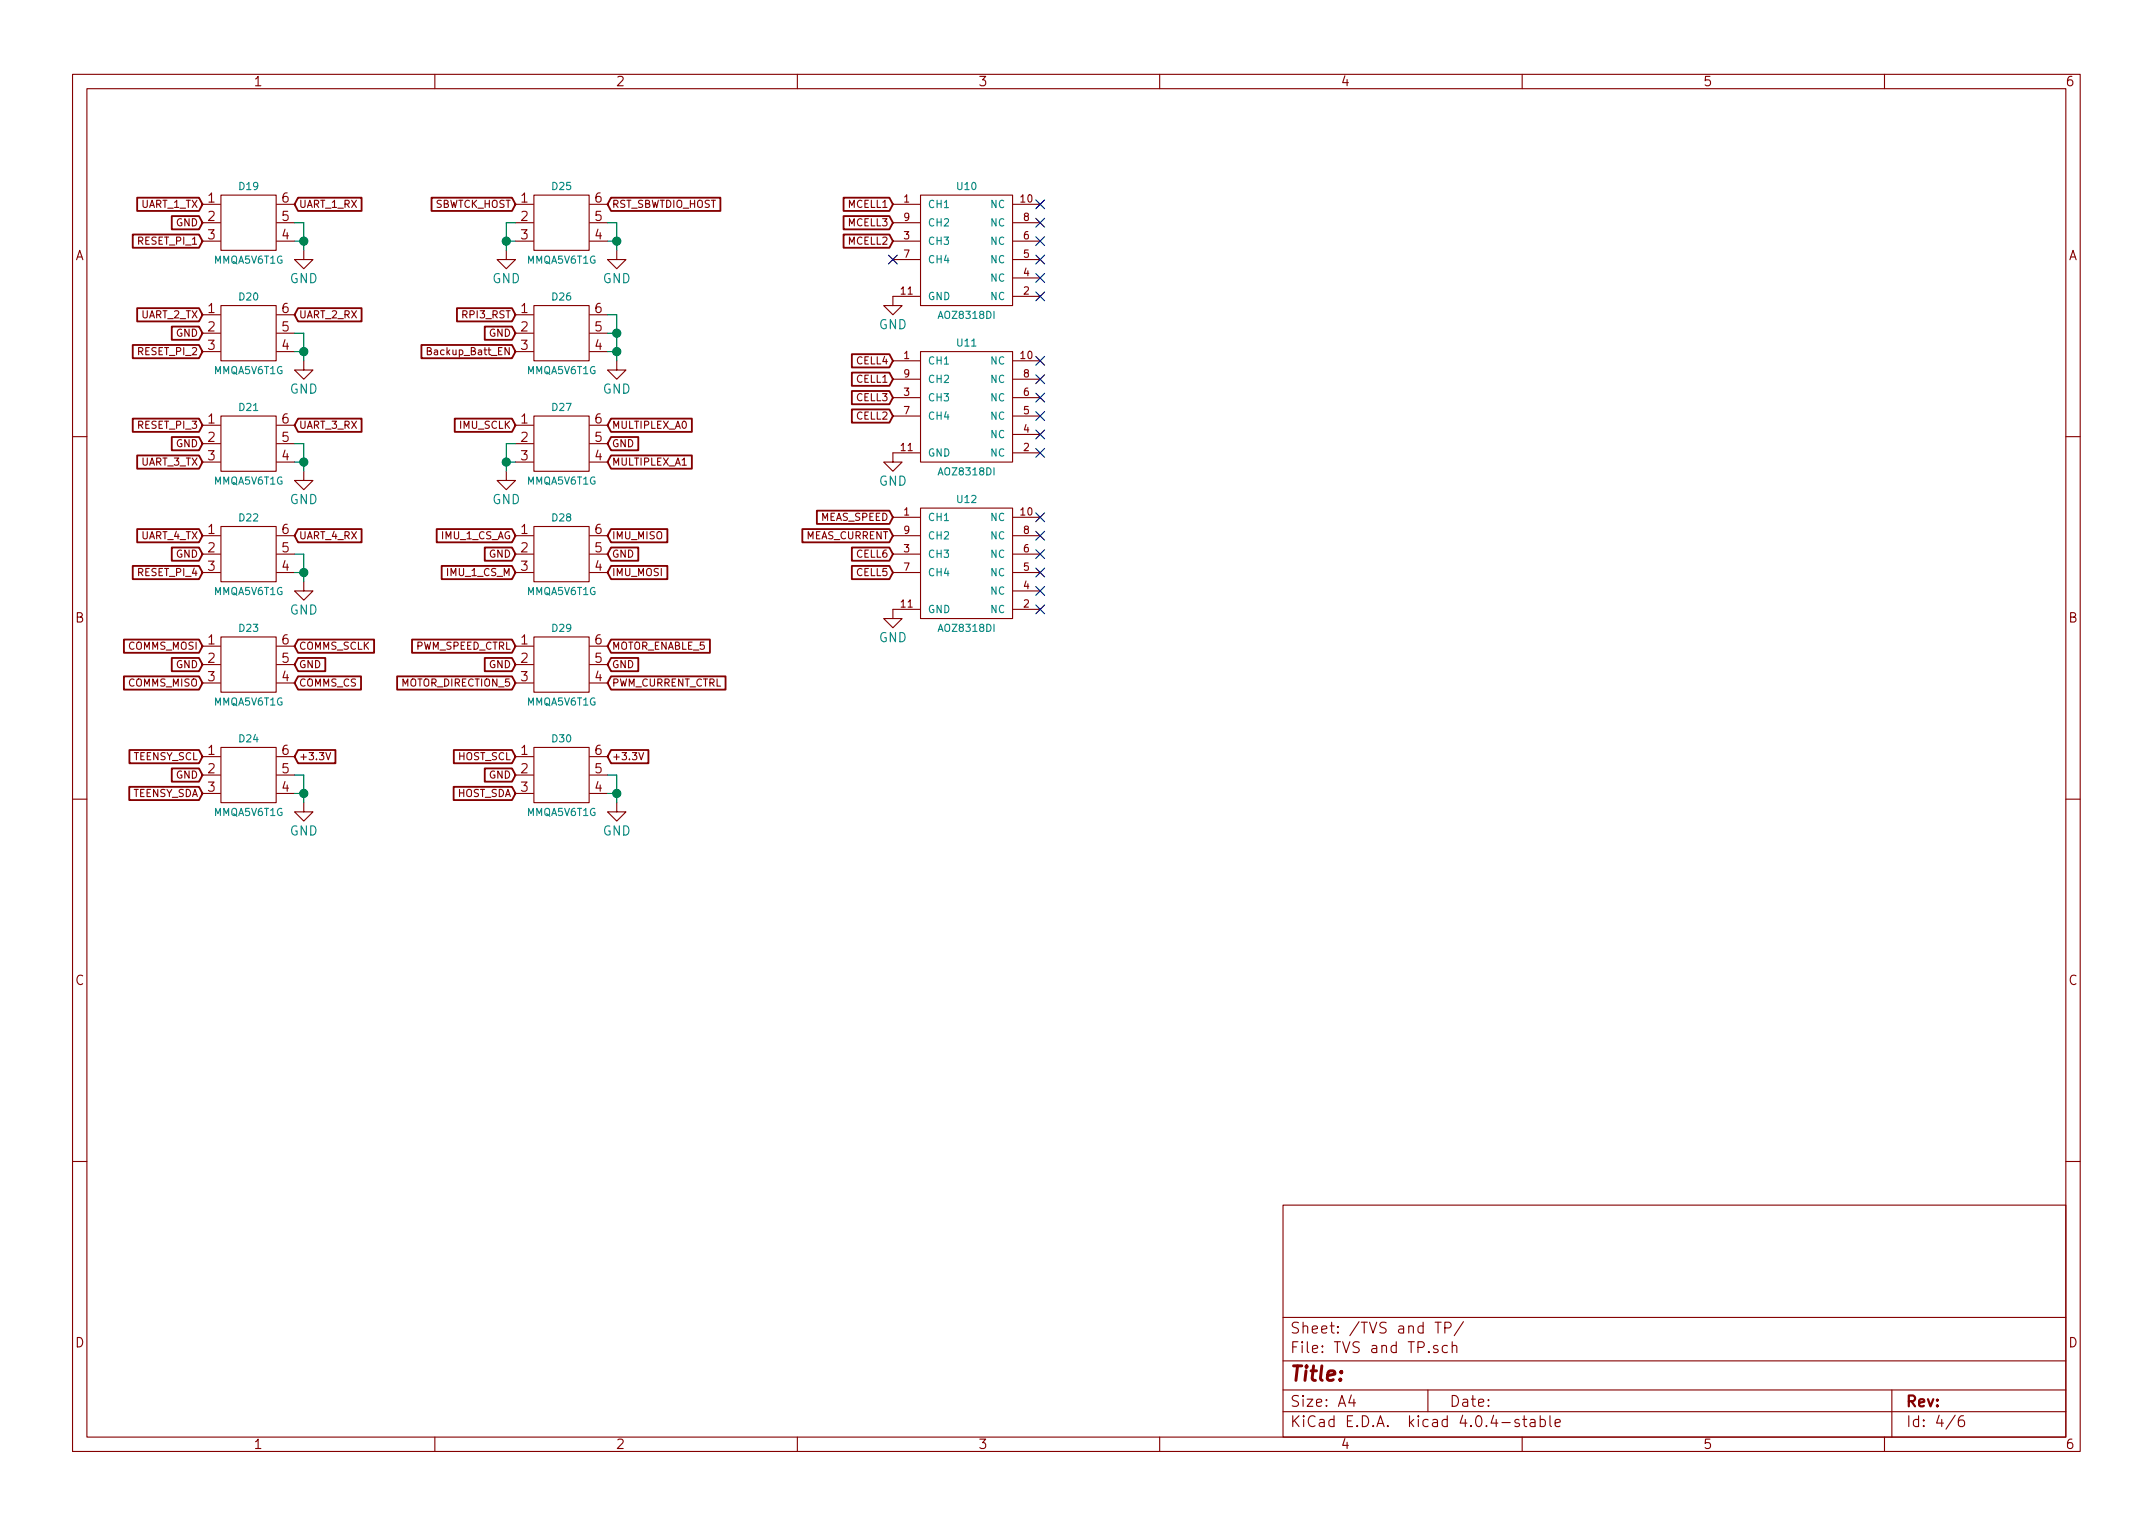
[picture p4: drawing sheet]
EESchema Schematic File Version 2
LIBS:mainBoardV2-rescue
LIBS:power
LIBS:device
LIBS:transistors
LIBS:conn
LIBS:linear
LIBS:regul
LIBS:74xx
LIBS:cmos4000
LIBS:adc-dac
LIBS:memory
LIBS:xilinx
LIBS:microcontrollers
LIBS:dsp
LIBS:microchip
LIBS:analog_switches
LIBS:motorola
LIBS:texas
LIBS:intel
LIBS:audio
LIBS:interface
LIBS:digital-audio
LIBS:philips
LIBS:display
LIBS:cypress
LIBS:siliconi
LIBS:opto
LIBS:atmel
LIBS:contrib
LIBS:valves
LIBS:msp430fr4994
LIBS:asemb-24mhz-xy-t
LIBS:pct2075d,118
LIBS:ms560702ba03-50
LIBS:lsm9ds1
LIBS:adg704brmz
LIBS:lt3481
LIBS:az2117h
LIBS:lt8609
LIBS:ltc2992
LIBS:TVS_Small
LIBS:tvsSmall
LIBS:mmqa5v6t1g
LIBS:led_x2_3pin
LIBS:bme280
LIBS:aoz8318di
LIBS:switch_dpdt
LIBS:SWITCH_3PDT
LIBS:teensy3_6-OuterHeadersOnly
LIBS:mounting_hole_eighth_inch
LIBS:mainBoardV2-cache
EELAYER 25 0
EELAYER END
$Descr A4 11693 8268
encoding utf-8
Sheet 4 6
Title ""
Date ""
Rev ""
Comp ""
Comment1 ""
Comment2 ""
Comment3 ""
Comment4 ""
$EndDescr
$Comp
L MMQA5V6T1G D19
U 1 1
P 1350 1200
F 0 "D19" H 1350 1400 39  0000 C CNN
F 1 "MMQA5V6T1G" H 1350 1000 39  0000 C CNN
F 2 "Dans_Parts:SC-74" H 1350 1200 39  0001 C CNN
F 3 "" H 1350 1200 39  0001 C CNN
	1    1350 1200
	1    0    0    -1  
$EndComp
Text GLabel 1100 1100 0    39   Input ~ 0
UART_1_TX
Text GLabel 1600 1100 2    39   Input ~ 0
UART_1_RX
Text GLabel 1100 1300 0    39   Input ~ 0
RESET_PI_1
$Comp
L GND #PWR061
U 1 1
P 1650 1350
F 0 "#PWR061" H 1650 1100 50  0001 C CNN
F 1 "GND" H 1650 1200 50  0000 C CNN
F 2 "" H 1650 1350 50  0000 C CNN
F 3 "" H 1650 1350 50  0000 C CNN
	1    1650 1350
	1    0    0    -1  
$EndComp
Wire Wire Line
	1650 1200 1650 1350
Wire Wire Line
	1650 1200 1600 1200
Wire Wire Line
	1600 1300 1650 1300
Connection ~ 1650 1300
Text GLabel 1100 1200 0    39   Input ~ 0
GND
$Comp
L MMQA5V6T1G D20
U 1 1
P 1350 1800
F 0 "D20" H 1350 2000 39  0000 C CNN
F 1 "MMQA5V6T1G" H 1350 1600 39  0000 C CNN
F 2 "Dans_Parts:SC-74" H 1350 1800 39  0001 C CNN
F 3 "" H 1350 1800 39  0001 C CNN
	1    1350 1800
	1    0    0    -1  
$EndComp
Text GLabel 1100 1700 0    39   Input ~ 0
UART_2_TX
Text GLabel 1600 1700 2    39   Input ~ 0
UART_2_RX
Text GLabel 1100 1900 0    39   Input ~ 0
RESET_PI_2
$Comp
L GND #PWR062
U 1 1
P 1650 1950
F 0 "#PWR062" H 1650 1700 50  0001 C CNN
F 1 "GND" H 1650 1800 50  0000 C CNN
F 2 "" H 1650 1950 50  0000 C CNN
F 3 "" H 1650 1950 50  0000 C CNN
	1    1650 1950
	1    0    0    -1  
$EndComp
Wire Wire Line
	1650 1800 1650 1950
Wire Wire Line
	1650 1800 1600 1800
Wire Wire Line
	1600 1900 1650 1900
Connection ~ 1650 1900
Text GLabel 1100 1800 0    39   Input ~ 0
GND
$Comp
L MMQA5V6T1G D21
U 1 1
P 1350 2400
F 0 "D21" H 1350 2600 39  0000 C CNN
F 1 "MMQA5V6T1G" H 1350 2200 39  0000 C CNN
F 2 "Dans_Parts:SC-74" H 1350 2400 39  0001 C CNN
F 3 "" H 1350 2400 39  0001 C CNN
	1    1350 2400
	1    0    0    -1  
$EndComp
Text GLabel 1100 2500 0    39   Input ~ 0
UART_3_TX
Text GLabel 1600 2300 2    39   Input ~ 0
UART_3_RX
Text GLabel 1100 2300 0    39   Input ~ 0
RESET_PI_3
$Comp
L GND #PWR063
U 1 1
P 1650 2550
F 0 "#PWR063" H 1650 2300 50  0001 C CNN
F 1 "GND" H 1650 2400 50  0000 C CNN
F 2 "" H 1650 2550 50  0000 C CNN
F 3 "" H 1650 2550 50  0000 C CNN
	1    1650 2550
	1    0    0    -1  
$EndComp
Wire Wire Line
	1650 2400 1650 2550
Wire Wire Line
	1650 2400 1600 2400
Wire Wire Line
	1600 2500 1650 2500
Connection ~ 1650 2500
Text GLabel 1100 2400 0    39   Input ~ 0
GND
$Comp
L MMQA5V6T1G D22
U 1 1
P 1350 3000
F 0 "D22" H 1350 3200 39  0000 C CNN
F 1 "MMQA5V6T1G" H 1350 2800 39  0000 C CNN
F 2 "Dans_Parts:SC-74" H 1350 3000 39  0001 C CNN
F 3 "" H 1350 3000 39  0001 C CNN
	1    1350 3000
	1    0    0    -1  
$EndComp
Text GLabel 1100 2900 0    39   Input ~ 0
UART_4_TX
Text GLabel 1600 2900 2    39   Input ~ 0
UART_4_RX
Text GLabel 1100 3100 0    39   Input ~ 0
RESET_PI_4
$Comp
L GND #PWR064
U 1 1
P 1650 3150
F 0 "#PWR064" H 1650 2900 50  0001 C CNN
F 1 "GND" H 1650 3000 50  0000 C CNN
F 2 "" H 1650 3150 50  0000 C CNN
F 3 "" H 1650 3150 50  0000 C CNN
	1    1650 3150
	1    0    0    -1  
$EndComp
Wire Wire Line
	1650 3000 1650 3150
Wire Wire Line
	1650 3000 1600 3000
Wire Wire Line
	1600 3100 1650 3100
Connection ~ 1650 3100
Text GLabel 1100 3000 0    39   Input ~ 0
GND
$Comp
L MMQA5V6T1G D23
U 1 1
P 1350 3600
F 0 "D23" H 1350 3800 39  0000 C CNN
F 1 "MMQA5V6T1G" H 1350 3400 39  0000 C CNN
F 2 "Dans_Parts:SC-74" H 1350 3600 39  0001 C CNN
F 3 "" H 1350 3600 39  0001 C CNN
	1    1350 3600
	1    0    0    -1  
$EndComp
Text GLabel 1100 3500 0    39   Input ~ 0
COMMS_MOSI
Text GLabel 1600 3500 2    39   Input ~ 0
COMMS_SCLK
Text GLabel 1100 3700 0    39   Input ~ 0
COMMS_MISO
Text GLabel 1100 3600 0    39   Input ~ 0
GND
Text GLabel 1600 3700 2    39   Input ~ 0
COMMS_CS
Text GLabel 1600 3600 2    39   Input ~ 0
GND
$Comp
L MMQA5V6T1G D24
U 1 1
P 1350 4200
F 0 "D24" H 1350 4400 39  0000 C CNN
F 1 "MMQA5V6T1G" H 1350 4000 39  0000 C CNN
F 2 "Dans_Parts:SC-74" H 1350 4200 39  0001 C CNN
F 3 "" H 1350 4200 39  0001 C CNN
	1    1350 4200
	1    0    0    -1  
$EndComp
Text GLabel 1100 4300 0    39   Input ~ 0
TEENSY_SDA
Text GLabel 1100 4200 0    39   Input ~ 0
GND
$Comp
L GND #PWR065
U 1 1
P 1650 4350
F 0 "#PWR065" H 1650 4100 50  0001 C CNN
F 1 "GND" H 1650 4200 50  0000 C CNN
F 2 "" H 1650 4350 50  0000 C CNN
F 3 "" H 1650 4350 50  0000 C CNN
	1    1650 4350
	1    0    0    -1  
$EndComp
Wire Wire Line
	1650 4200 1650 4350
Wire Wire Line
	1650 4300 1600 4300
Wire Wire Line
	1600 4200 1650 4200
Connection ~ 1650 4300
Text GLabel 1100 4100 0    39   Input ~ 0
TEENSY_SCL
$Comp
L MMQA5V6T1G D30
U 1 1
P 3050 4200
F 0 "D30" H 3050 4400 39  0000 C CNN
F 1 "MMQA5V6T1G" H 3050 4000 39  0000 C CNN
F 2 "Dans_Parts:SC-74" H 3050 4200 39  0001 C CNN
F 3 "" H 3050 4200 39  0001 C CNN
	1    3050 4200
	1    0    0    -1  
$EndComp
Text GLabel 2800 4300 0    39   Input ~ 0
HOST_SDA
Text GLabel 2800 4200 0    39   Input ~ 0
GND
$Comp
L GND #PWR066
U 1 1
P 3350 4350
F 0 "#PWR066" H 3350 4100 50  0001 C CNN
F 1 "GND" H 3350 4200 50  0000 C CNN
F 2 "" H 3350 4350 50  0000 C CNN
F 3 "" H 3350 4350 50  0000 C CNN
	1    3350 4350
	1    0    0    -1  
$EndComp
Wire Wire Line
	3350 4200 3350 4350
Wire Wire Line
	3350 4300 3300 4300
Wire Wire Line
	3300 4200 3350 4200
Connection ~ 3350 4300
Text GLabel 2800 4100 0    39   Input ~ 0
HOST_SCL
$Comp
L MMQA5V6T1G D29
U 1 1
P 3050 3600
F 0 "D29" H 3050 3800 39  0000 C CNN
F 1 "MMQA5V6T1G" H 3050 3400 39  0000 C CNN
F 2 "Dans_Parts:SC-74" H 3050 3600 39  0001 C CNN
F 3 "" H 3050 3600 39  0001 C CNN
	1    3050 3600
	1    0    0    -1  
$EndComp
Text GLabel 2800 3500 0    39   Input ~ 0
PWM_SPEED_CTRL
Text GLabel 3300 3500 2    39   Input ~ 0
MOTOR_ENABLE_5
Text GLabel 3300 3700 2    39   Input ~ 0
PWM_CURRENT_CTRL
Text GLabel 2800 3600 0    39   Input ~ 0
GND
Text GLabel 2800 3700 0    39   Input ~ 0
MOTOR_DIRECTION_5
Text GLabel 3300 3600 2    39   Input ~ 0
GND
$Comp
L MMQA5V6T1G D25
U 1 1
P 3050 1200
F 0 "D25" H 3050 1400 39  0000 C CNN
F 1 "MMQA5V6T1G" H 3050 1000 39  0000 C CNN
F 2 "Dans_Parts:SC-74" H 3050 1200 39  0001 C CNN
F 3 "" H 3050 1200 39  0001 C CNN
	1    3050 1200
	1    0    0    -1  
$EndComp
Text GLabel 2800 1100 0    39   Input ~ 0
SBWTCK_HOST
Text GLabel 3300 1100 2    39   Input ~ 0
RST_SBWTDIO_HOST
$Comp
L GND #PWR067
U 1 1
P 3350 1350
F 0 "#PWR067" H 3350 1100 50  0001 C CNN
F 1 "GND" H 3350 1200 50  0000 C CNN
F 2 "" H 3350 1350 50  0000 C CNN
F 3 "" H 3350 1350 50  0000 C CNN
	1    3350 1350
	1    0    0    -1  
$EndComp
Wire Wire Line
	3350 1200 3350 1350
Wire Wire Line
	3350 1200 3300 1200
Wire Wire Line
	3300 1300 3350 1300
Connection ~ 3350 1300
$Comp
L GND #PWR068
U 1 1
P 2750 1350
F 0 "#PWR068" H 2750 1100 50  0001 C CNN
F 1 "GND" H 2750 1200 50  0000 C CNN
F 2 "" H 2750 1350 50  0000 C CNN
F 3 "" H 2750 1350 50  0000 C CNN
	1    2750 1350
	1    0    0    -1  
$EndComp
Wire Wire Line
	2800 1200 2750 1200
Wire Wire Line
	2750 1200 2750 1350
Wire Wire Line
	2750 1300 2800 1300
Connection ~ 2750 1300
$Comp
L MMQA5V6T1G D28
U 1 1
P 3050 3000
F 0 "D28" H 3050 3200 39  0000 C CNN
F 1 "MMQA5V6T1G" H 3050 2800 39  0000 C CNN
F 2 "Dans_Parts:SC-74" H 3050 3000 39  0001 C CNN
F 3 "" H 3050 3000 39  0001 C CNN
	1    3050 3000
	1    0    0    -1  
$EndComp
Text GLabel 2800 2900 0    39   Input ~ 0
IMU_1_CS_AG
Text GLabel 3300 3100 2    39   Input ~ 0
IMU_MOSI
Text GLabel 2800 3100 0    39   Input ~ 0
IMU_1_CS_M
Text GLabel 2800 3000 0    39   Input ~ 0
GND
Text GLabel 3300 2900 2    39   Input ~ 0
IMU_MISO
Text GLabel 3300 3000 2    39   Input ~ 0
GND
$Comp
L MMQA5V6T1G D27
U 1 1
P 3050 2400
F 0 "D27" H 3050 2600 39  0000 C CNN
F 1 "MMQA5V6T1G" H 3050 2200 39  0000 C CNN
F 2 "Dans_Parts:SC-74" H 3050 2400 39  0001 C CNN
F 3 "" H 3050 2400 39  0001 C CNN
	1    3050 2400
	1    0    0    -1  
$EndComp
Text GLabel 3300 2300 2    39   Input ~ 0
MULTIPLEX_A0
Text GLabel 3300 2500 2    39   Input ~ 0
MULTIPLEX_A1
Text GLabel 3300 2400 2    39   Input ~ 0
GND
$Comp
L GND #PWR069
U 1 1
P 2750 2550
F 0 "#PWR069" H 2750 2300 50  0001 C CNN
F 1 "GND" H 2750 2400 50  0000 C CNN
F 2 "" H 2750 2550 50  0000 C CNN
F 3 "" H 2750 2550 50  0000 C CNN
	1    2750 2550
	1    0    0    -1  
$EndComp
Wire Wire Line
	2750 2550 2750 2400
Wire Wire Line
	2750 2400 2800 2400
Wire Wire Line
	2800 2500 2750 2500
Connection ~ 2750 2500
$Comp
L MMQA5V6T1G D26
U 1 1
P 3050 1800
F 0 "D26" H 3050 2000 39  0000 C CNN
F 1 "MMQA5V6T1G" H 3050 1600 39  0000 C CNN
F 2 "Dans_Parts:SC-74" H 3050 1800 39  0001 C CNN
F 3 "" H 3050 1800 39  0001 C CNN
	1    3050 1800
	1    0    0    -1  
$EndComp
Text GLabel 2800 1700 0    39   Input ~ 0
RPI3_RST
Text GLabel 2800 1800 0    39   Input ~ 0
GND
Text GLabel 2800 1900 0    39   Input ~ 0
Backup_Batt_EN
$Comp
L GND #PWR070
U 1 1
P 3350 1950
F 0 "#PWR070" H 3350 1700 50  0001 C CNN
F 1 "GND" H 3350 1800 50  0000 C CNN
F 2 "" H 3350 1950 50  0000 C CNN
F 3 "" H 3350 1950 50  0000 C CNN
	1    3350 1950
	1    0    0    -1  
$EndComp
Wire Wire Line
	3350 1700 3350 1950
Wire Wire Line
	3350 1800 3300 1800
Wire Wire Line
	3300 1900 3350 1900
Connection ~ 3350 1900
Text GLabel 1600 4100 2    39   Input ~ 0
+3.3V
Text GLabel 3300 4100 2    39   Input ~ 0
+3.3V
$Comp
L AOZ8318DI U10
U 1 1
P 5250 1300
F 0 "U10" H 5250 1600 39  0000 C CNN
F 1 "AOZ8318DI" H 5250 900 39  0000 C CNN
F 2 "Dans_Parts:DFN-10-CenterPad" H 5250 1300 39  0001 C CNN
F 3 "" H 5250 1300 39  0001 C CNN
	1    5250 1300
	1    0    0    -1  
$EndComp
$Comp
L AOZ8318DI U11
U 1 1
P 5250 2150
F 0 "U11" H 5250 2450 39  0000 C CNN
F 1 "AOZ8318DI" H 5250 1750 39  0000 C CNN
F 2 "Dans_Parts:DFN-10-CenterPad" H 5250 2150 39  0001 C CNN
F 3 "" H 5250 2150 39  0001 C CNN
	1    5250 2150
	1    0    0    -1  
$EndComp
$Comp
L GND #PWR071
U 1 1
P 4850 1600
F 0 "#PWR071" H 4850 1350 50  0001 C CNN
F 1 "GND" H 4850 1450 50  0000 C CNN
F 2 "" H 4850 1600 50  0000 C CNN
F 3 "" H 4850 1600 50  0000 C CNN
	1    4850 1600
	1    0    0    -1  
$EndComp
$Comp
L GND #PWR072
U 1 1
P 4850 2450
F 0 "#PWR072" H 4850 2200 50  0001 C CNN
F 1 "GND" H 4850 2300 50  0000 C CNN
F 2 "" H 4850 2450 50  0000 C CNN
F 3 "" H 4850 2450 50  0000 C CNN
	1    4850 2450
	1    0    0    -1  
$EndComp
NoConn ~ 5650 1100
NoConn ~ 5650 1200
NoConn ~ 5650 1300
NoConn ~ 5650 1400
NoConn ~ 5650 1500
NoConn ~ 5650 1600
NoConn ~ 5650 1950
NoConn ~ 5650 2050
NoConn ~ 5650 2150
NoConn ~ 5650 2250
NoConn ~ 5650 2350
NoConn ~ 5650 2450
Text GLabel 4850 1100 0    39   Input ~ 0
MCELL1
Text GLabel 4850 1300 0    39   Input ~ 0
MCELL2
Text GLabel 4850 1200 0    39   Input ~ 0
MCELL3
Text GLabel 4850 2050 0    39   Input ~ 0
CELL1
Text GLabel 4850 2250 0    39   Input ~ 0
CELL2
Text GLabel 4850 2150 0    39   Input ~ 0
CELL3
Text GLabel 4850 1950 0    39   Input ~ 0
CELL4
Text GLabel 4850 3100 0    39   Input ~ 0
CELL5
$Comp
L AOZ8318DI U12
U 1 1
P 5250 3000
F 0 "U12" H 5250 3300 39  0000 C CNN
F 1 "AOZ8318DI" H 5250 2600 39  0000 C CNN
F 2 "Dans_Parts:DFN-10-CenterPad" H 5250 3000 39  0001 C CNN
F 3 "" H 5250 3000 39  0001 C CNN
	1    5250 3000
	1    0    0    -1  
$EndComp
$Comp
L GND #PWR073
U 1 1
P 4850 3300
F 0 "#PWR073" H 4850 3050 50  0001 C CNN
F 1 "GND" H 4850 3150 50  0000 C CNN
F 2 "" H 4850 3300 50  0000 C CNN
F 3 "" H 4850 3300 50  0000 C CNN
	1    4850 3300
	1    0    0    -1  
$EndComp
NoConn ~ 5650 2800
NoConn ~ 5650 2900
NoConn ~ 5650 3000
NoConn ~ 5650 3100
NoConn ~ 5650 3200
NoConn ~ 5650 3300
Text GLabel 4850 3000 0    39   Input ~ 0
CELL6
Text GLabel 4850 2900 0    39   Input ~ 0
MEAS_CURRENT
Text GLabel 4850 2800 0    39   Input ~ 0
MEAS_SPEED
Wire Wire Line
	3300 1700 3350 1700
Connection ~ 3350 1800
NoConn ~ 4850 1400
Text GLabel 2800 2300 0    39   Input ~ 0
IMU_SCLK
$EndSCHEMATC
